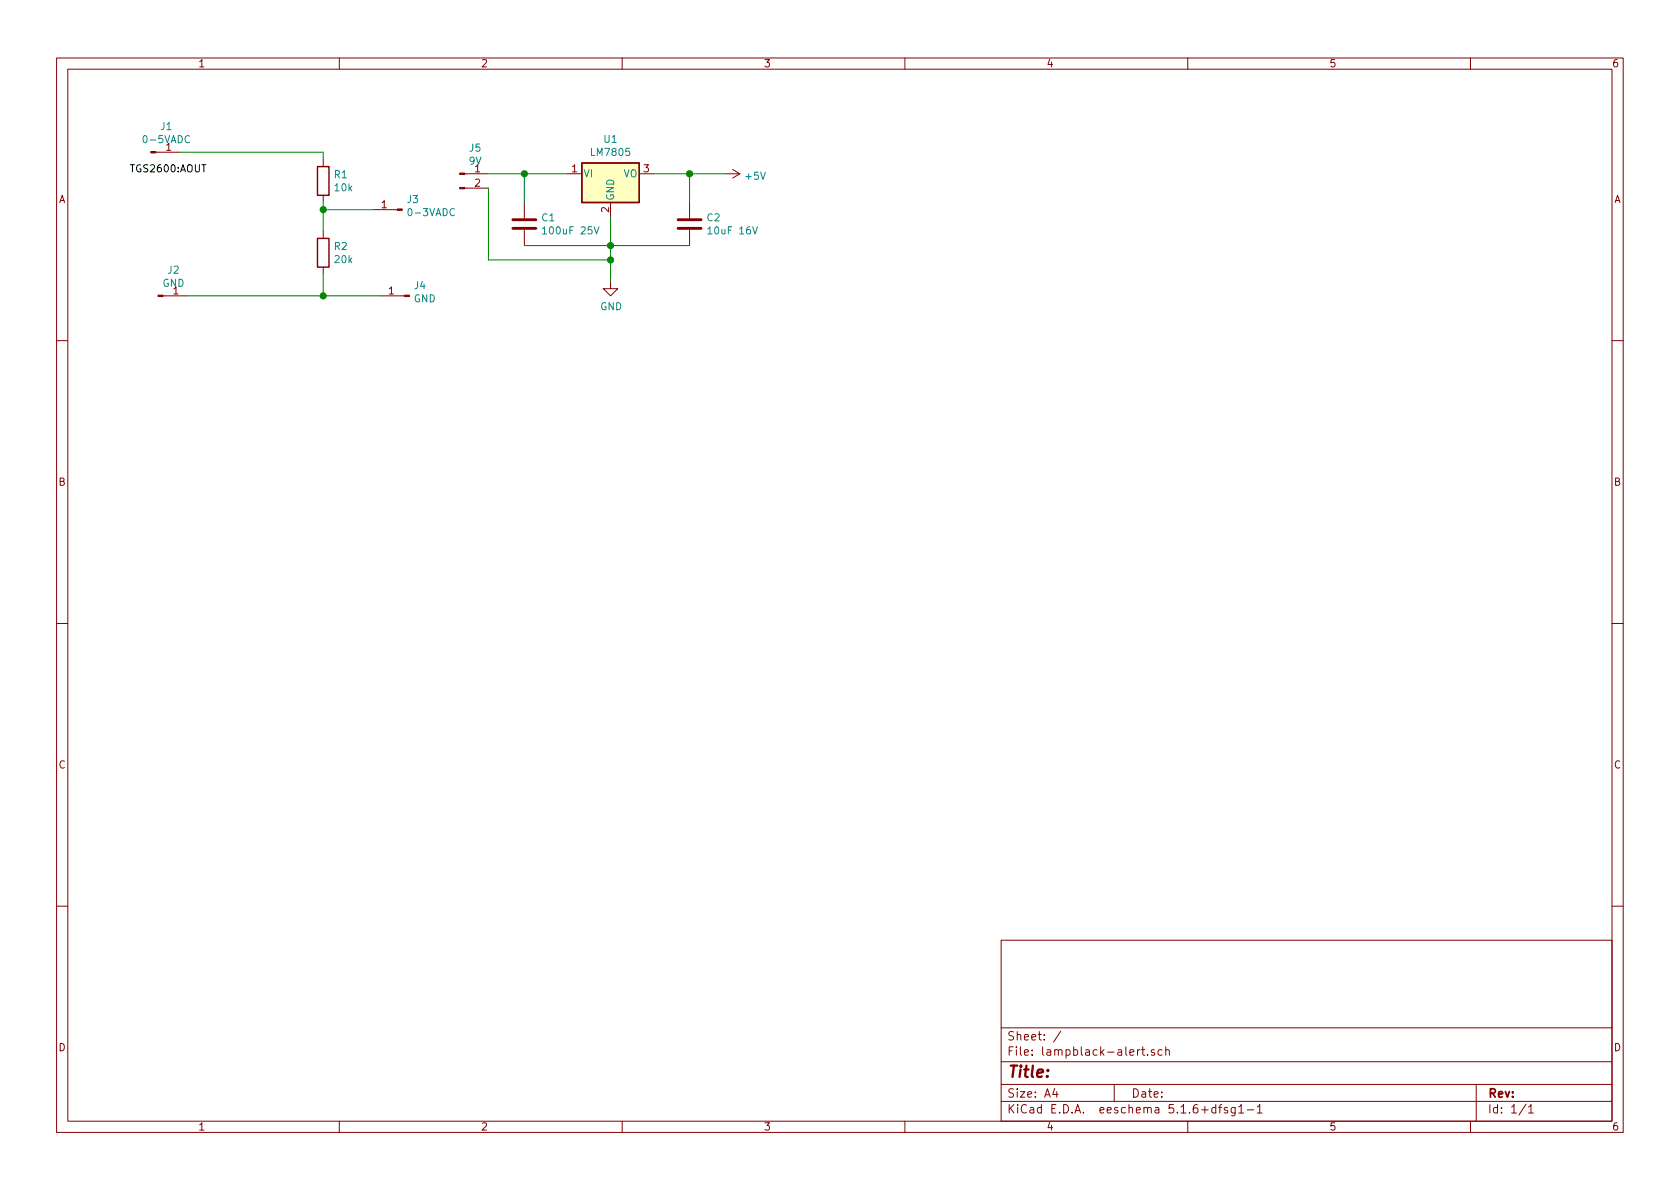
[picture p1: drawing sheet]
<svg xmlns="http://www.w3.org/2000/svg" width="297mm" height="210mm" viewBox="0 0 297 210" stroke-linecap="round" stroke-linejoin="round" font-family="sans-serif">
<g fill="none" stroke="#840000" stroke-width=".18">
<path d="M10 10.3h277v189.9h-277zM12 12.2h273v186.1h-273zM60 10.3v1.9M110 10.3v1.9M160 10.3v1.9M210 10.3v1.9M260 10.3v1.9M27.5 26.9h4.2M57.1 28.2v1.3M57.1 34.5v1.3M66 37.1h4.3M82.1 30.7h4.3"/>
<path d="M82.1 33.3h4.3M92.7 35.8v2.8M100.3 30.7h2.6M107.9 35.8v2.5M113 30.7h2.6M121.9 35.8v2.8M128.3 30.7h2.5M129.5 30l1.3 .7M130.8 30.7l-1.3 .8M28.8 52.3h4.2M57.1 40.9v1.3M57.1 47.2v1.3"/>
<path d="M67.3 52.3h4.2M92.7 40.6v2.8M107.9 49.8v1.2h1.3l-1.3 1.3-1.2-1.3h1.2M121.9 40.6v2.8M10 60.2h2M285 60.2h2M10 110.3h2M285 110.3h2M10 160.2h2M177 166.3h108v32h-108zM285 160.2h2M60 198.3v1.9"/>
<path d="M110 198.3v1.9M160 198.3v1.9M177 194.8h108M177 191.8h108M177 187.8h108M177 181.8h108M186.5 192.5l-.4 1h1M186.8 193v1M187.6 182.3l-1.3 2M197 191.8v3M201.1 185.6v1M201.5 185.6l-.4 .3"/>
<path d="M201.8 185.6h.6M202.1 185.1v1.3l.3 .2M202.9 186.5v.1M204.1 185.7l-.3-.1-.2 .2v.2l.5 .2v.3h-.5M205.5 185.7l-.4-.1-.4 .3 .1 .6 .3 .1 .4-.1M206.1 185.7l.2-.1 .4 .1 .1 .9M206.1 185.1v1.5M210 198.3v1.9M215 195.9l-.5-.1-.3 .3 .1 .6 .2 .1 .5-.1M215 195.3v1.5M215.5 195.8h.5M216 195.3l-.3 .2v1.3"/>
<path d="M217 195.9l-.3-.1-.2 .2v.3l.5 .1v.3h-.5M218.4 195.8v1.2l-.3 .3h-.3M218.4 195.9l-.4-.1-.3 .3 .1 .6h.6M219 195.8l.5-.5v1.5M219 196.8h.9M220.5 196.3h1.2M222.3 195.8l.4-.5v1.5M222.3 196.8h.9M260 198.3v1.9M261 191.8v6.5M269.8 195.2l-1.2 2M270.3 195.8l.4-.5v1.5"/>
<path d="M270.3 196.8h.8"/>
</g>
<g fill="#840000" stroke="#840000" stroke-width=".18">
<path d="M70.3 37h.8v.2h-.8z"/>
<path d="M81.3 33.1h.8v.3h-.8z"/>
<path d="M81.3 30.6h.8v.3h-.8z"/>
<path d="M71.5 52.2h.9v.2h-.9z"/>
<path d="M26.7 26.8h.8v.2h-.8z"/>
<path d="M27.9 52.2h.9v.2h-.9z"/>
</g>
<path d="M90.7 38.9h4M119.9 38.9h4.1M90.7 40.4h4M119.9 40.4h4.1" fill="none" stroke="#840000" stroke-width=".51"/>
<path d="M95.9 40.5l.4-.4v1.3M95.9 41.4h.7M105.1 40.1l.4 1.3 .4-1.3M125.1 40.5l.4-.4v1.3M125.1 41.4h.8M133.1 40.1l.4 1.3 .4-1.3" fill="none" stroke="#008484" stroke-width=".18"/>
<path d="M102.9 28.8h10.1v7h-10.1z" fill="#ffffc2" stroke="#ffffc2" stroke-width=".18"/>
<path d="M56.1 29.5h2.1v5h-2.1zM102.9 28.8h10.1v7h-10.1zM56.1 42.2h2.1v5h-2.1z" fill="none" stroke="#840000" stroke-width=".25"/>
<path d="M31.7 26.9h25.4v1.3M57.1 35.8v5.1M57.1 37.1h8.9M86.4 30.7h13.9M86.4 33.3v12.7h21.5M92.7 30.7v5.1M107.9 38.3v11.5M115.6 30.7h12.7M121.9 30.7v5.1M33 52.3h34.3M57.1 48.5v3.8M92.7 43.4h29.2" fill="none" stroke="#008400" stroke-width=".18"/>
<g fill="#008400" stroke="#008400" stroke-width=".25">
<circle cx="57.2" cy="52.3" r=".51"/>
<circle cx="121.9" cy="30.7" r=".51"/>
<circle cx="92.7" cy="30.7" r=".51"/>
<circle cx="57.2" cy="37.1" r=".51"/>
<circle cx="108" cy="43.4" r=".51"/>
<circle cx="108" cy="46" r=".51"/>
</g>
<text font-size="2.8" fill="#840000" x="178" y="190.5">Title:</text>
<g font-size="2.1" fill="#840000">
<text x="178" y="184">Sheet: /</text>
<text x="178" y="186.7">File: lampblack-alert.sch</text>
<text x="178" y="196.9">KiCad E.D.A. eeschema 5.1.6+dfsg1-1</text>
<text x="178" y="194.1">Size: A4</text>
<text x="200" y="194.1">Date:</text>
<text x="263" y="194.1">Rev:</text>
<text x="263" y="196.9">Id: 1/1</text>
</g>
<g font-size="1.8" fill="#840000">
<text x="35" y="11.9">1</text>
<text x="85" y="11.9">2</text>
<text x="135" y="11.9">3</text>
<text x="185" y="11.9">4</text>
<text x="235" y="11.9">5</text>
<text x="285" y="11.9">6</text>
<text x="29.4" y="26.7">1</text>
<text x="10.4" y="35.9">A</text>
<text x="84" y="30.5">1</text>
<text x="84" y="33">2</text>
<text x="101.1" y="30.5">1</text>
<text x="113.8" y="30.5">3</text>
<text x="285.4" y="35.9">A</text>
<text x="67.5" y="36.8">1</text>
<text x="107.7" y="37.6" transform="rotate(-90 107.7 37.6)">2</text>
<text x="30.6" y="52.1">1</text>
<text x="68.7" y="52.1">1</text>
<text x="10.4" y="85.9">B</text>
<text x="285.4" y="85.9">B</text>
<text x="10.4" y="135.9">C</text>
<text x="285.4" y="135.9">C</text>
<text x="10.4" y="185.9">D</text>
<text x="285.4" y="185.9">D</text>
<text x="35" y="199.9">1</text>
<text x="85" y="199.9">2</text>
<text x="135" y="199.9">3</text>
<text x="185" y="199.9">4</text>
<text x="235" y="199.9">5</text>
<text x="285" y="199.9">6</text>
</g>
<g font-size="1.8" fill="#008484">
<text x="28.4" y="23">J1</text>
<text x="25.6" y="25.3">0-5VADC</text>
<text x="83" y="29.1">9V</text>
<text x="83.1" y="26.8">J5</text>
<text x="104.7" y="27.6">LM7805</text>
<text x="106.8" y="25.3">U1</text>
<text x="59.1" y="31.5">R1</text>
<text x="59.3" y="33.8">10k</text>
<text x="72" y="35.9">J3</text>
<text x="103.1" y="31.4">VI</text>
<text x="108.6" y="35.6" transform="rotate(-90 108.6 35.6)">GND</text>
<text x="110.2" y="31.4">VO</text>
<text x="131.9" y="31.8">+5V</text>
<text x="72.5" y="38.2">0-3VADC</text>
<text x="95.8" y="39.1">C1</text>
<text x="96.5" y="41.4">100uF 25V</text>
<text x="125" y="39.1">C2</text>
<text x="125.6" y="41.4">10uF 16V</text>
<text x="59.1" y="44.2">R2</text>
<text x="59.3" y="46.5">20k</text>
<text x="28.7" y="50.7">GND</text>
<text x="29.7" y="48.4">J2</text>
<text x="73.2" y="53.5">GND</text>
<text x="73.3" y="51.1">J4</text>
<text x="106.1" y="54.9">GND</text>
</g>
<text font-size="1.8" x="22.9" y="30.5">TGS2600:AOUT</text>
</svg>
